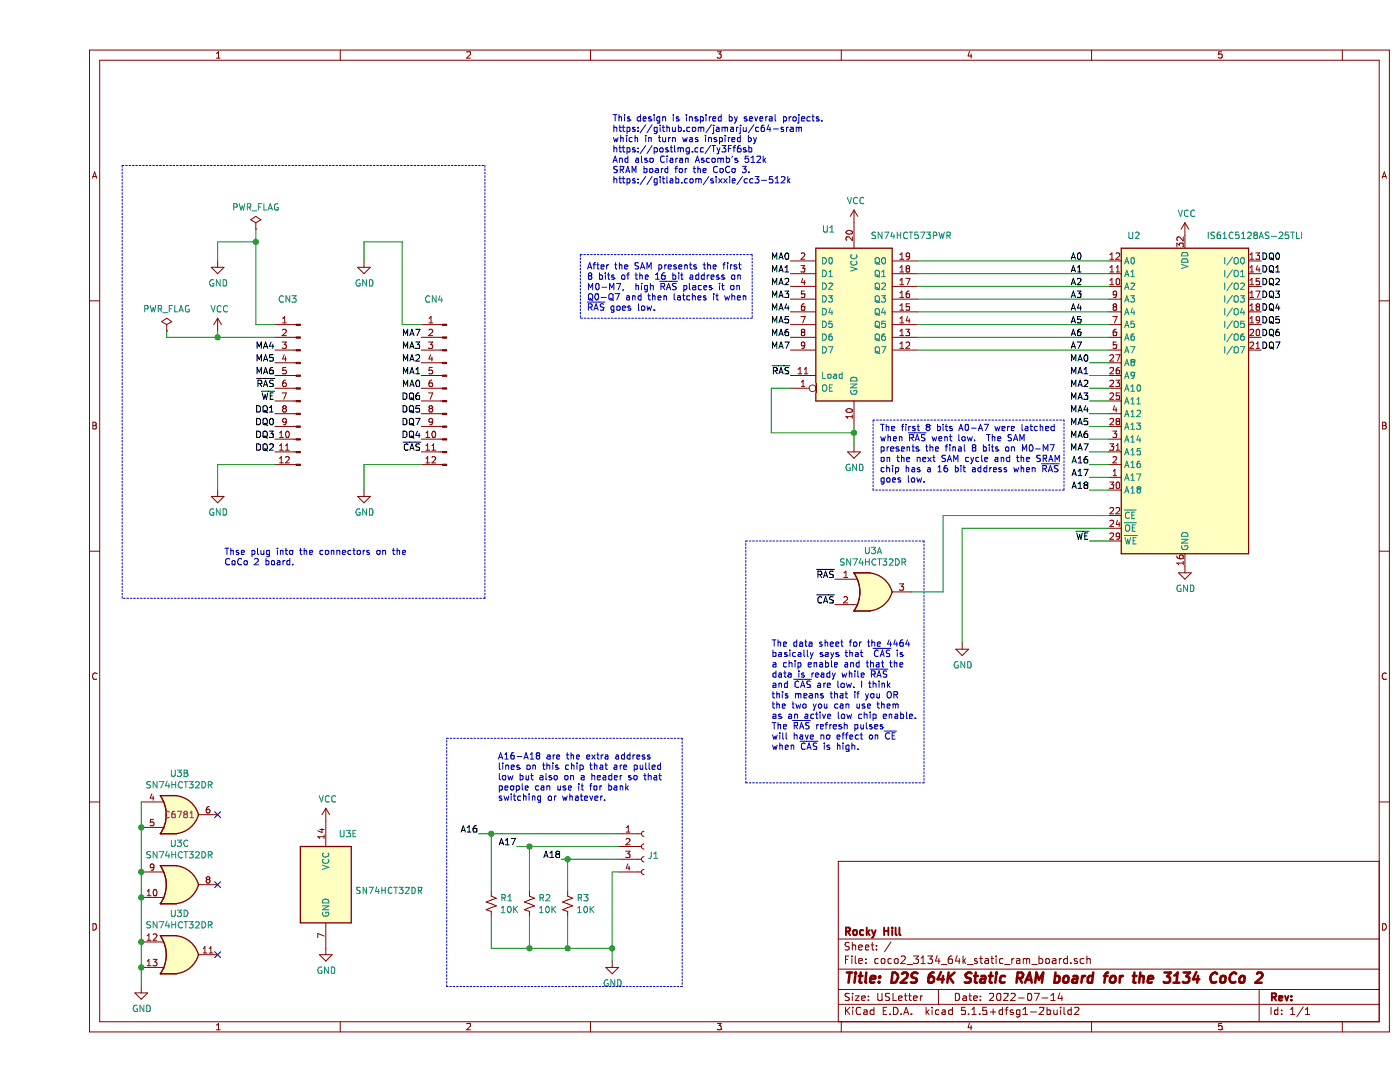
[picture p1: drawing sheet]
EESchema Schematic File Version 4
EELAYER 30 0
EELAYER END
$Descr USLetter 11000 8500
encoding utf-8
Sheet 1 1
Title "D2S 64K Static RAM board for the 3134 CoCo 2"
Date "2022-07-14"
Rev ""
Comp "Rocky Hill"
Comment1 ""
Comment2 ""
Comment3 ""
Comment4 ""
$EndDescr
$Comp
L Memory_RAM:IS61C5128AS-25TLI U2
U 1 1
P 9000 3150
F 0 "U2" H 8600 4450 50  0000 C CNN
F 1 "IS61C5128AS-25TLI" H 9550 4450 50  0000 C CNN
F 2 "Package_SO:TSOP-II-32_21.0x10.2mm_P1.27mm" H 8500 4300 50  0001 C CNN
F 3 "http://www.issi.com/WW/pdf/61-64C5128AL.pdf" H 9000 3150 50  0001 C CNN
F 4 "digikey" H 9000 3150 50  0001 C CNN "vendor"
F 5 "706-1059-ND" H 9000 3150 50  0001 C CNN "vendor part#"
F 6 "IS61C5128AS-25TLI" H 9000 3150 50  0001 C CNN "manufacturer part#"
	1    9000 3150
	1    0    0    -1  
$EndComp
$Comp
L 74xx:74LS573 U1
U 1 1
P 6400 2550
F 0 "U1" H 6200 3300 50  0000 C CNN
F 1 "SN74HCT573PWR" H 6850 3250 50  0000 C CNN
F 2 "Package_SO:TSSOP-20_4.4x6.5mm_P0.65mm" H 6400 2550 50  0001 C CNN
F 3 "http://www.ti.com/cn/lit/gpn/sn74hct573" H 6400 2550 50  0001 C CNN
F 4 "JLCPCB" H 6400 2550 50  0001 C CNN "vendor"
F 5 "C141336" H 6400 2550 50  0001 C CNN "vendor part#"
F 6 "SN74HCT573PWR" H 6400 2550 50  0001 C CNN "manufacturer part#"
	1    6400 2550
	1    0    0    -1  
$EndComp
$Comp
L 74xx:74LS32 U3
U 1 1
P 6550 4650
F 0 "U3" H 6550 4975 50  0000 C CNN
F 1 "SN74HCT32DR" H 6550 4884 50  0000 C CNN
F 2 "Package_SO:SOIC-14_3.9x8.7mm_P1.27mm" H 6550 4650 50  0001 C CNN
F 3 "http://www.ti.com/cn/lit/gpn/sn74hct32" H 6550 4650 50  0001 C CNN
F 4 "JLCPCB" H 6550 4650 50  0001 C CNN "JLCPCB"
F 5 "C6781" H 6550 4650 50  0001 C CNN "C6781"
F 6 "SN74HCT32DR" H 6550 4650 50  0001 C CNN "SN74HCT32DR"
	1    6550 4650
	1    0    0    -1  
$EndComp
$Comp
L 74xx:74LS32 U3
U 2 1
P 1100 6400
F 0 "U3" H 1100 6725 50  0000 C CNN
F 1 "SN74HCT32DR" H 1100 6634 50  0000 C CNN
F 2 "Package_SO:SOIC-14_3.9x8.7mm_P1.27mm" H 1100 6400 50  0001 C CNN
F 3 "http://www.ti.com/cn/lit/gpn/sn74hct32" H 1100 6400 50  0001 C CNN
F 4 "JLCPCB" H 1100 6400 50  0001 C CNN "JLCPCB"
F 5 "C6781" H 1100 6400 50  0000 C CNN "C6781"
F 6 "SN74HCT32DR" H 1100 6400 50  0001 C CNN "SN74HCT32DR"
	2    1100 6400
	1    0    0    -1  
$EndComp
$Comp
L 74xx:74LS32 U3
U 3 1
P 1100 6950
F 0 "U3" H 1100 7275 50  0000 C CNN
F 1 "SN74HCT32DR" H 1100 7184 50  0000 C CNN
F 2 "Package_SO:SOIC-14_3.9x8.7mm_P1.27mm" H 1100 6950 50  0001 C CNN
F 3 "http://www.ti.com/cn/lit/gpn/sn74hct32" H 1100 6950 50  0001 C CNN
F 4 "JLCPCB" H 1100 6950 50  0001 C CNN "JLCPCB"
F 5 "C6781" H 1100 6950 50  0001 C CNN "C6781"
F 6 "SN74HCT32DR" H 1100 6950 50  0001 C CNN "SN74HCT32DR"
	3    1100 6950
	1    0    0    -1  
$EndComp
$Comp
L 74xx:74LS32 U3
U 4 1
P 1100 7500
F 0 "U3" H 1100 7825 50  0000 C CNN
F 1 "SN74HCT32DR" H 1100 7734 50  0000 C CNN
F 2 "Package_SO:SOIC-14_3.9x8.7mm_P1.27mm" H 1100 7500 50  0001 C CNN
F 3 "http://www.ti.com/cn/lit/gpn/sn74hct32" H 1100 7500 50  0001 C CNN
F 4 "JLCPCB" H 1100 7500 50  0001 C CNN "JLCPCB"
F 5 "C6781" H 1100 7500 50  0001 C CNN "C6781"
F 6 "SN74HCT32DR" H 1100 7500 50  0001 C CNN "SN74HCT32DR"
	4    1100 7500
	1    0    0    -1  
$EndComp
$Comp
L 74xx:74LS32 U3
U 5 1
P 2250 6950
F 0 "U3" H 2350 7350 50  0000 L CNN
F 1 "SN74HCT32DR" H 2480 6905 50  0000 L CNN
F 2 "Package_SO:SOIC-14_3.9x8.7mm_P1.27mm" H 2250 6950 50  0001 C CNN
F 3 "http://www.ti.com/cn/lit/gpn/sn74hct32" H 2250 6950 50  0001 C CNN
F 4 "JLCPCB" H 2250 6950 50  0001 C CNN "vendor"
F 5 "C6781" H 2250 6950 50  0001 C CNN "vendor part#"
F 6 "SN74HCT32DR" H 2250 6950 50  0001 C CNN "manufacturer part#"
	5    2250 6950
	1    0    0    -1  
$EndComp
$Comp
L power:VCC #PWR04
U 1 1
P 1400 2600
F 0 "#PWR04" H 1400 2450 50  0001 C CNN
F 1 "VCC" H 1415 2773 50  0000 C CNN
F 2 "" H 1400 2600 50  0001 C CNN
F 3 "" H 1400 2600 50  0001 C CNN
	1    1400 2600
	1    0    0    -1  
$EndComp
Wire Wire Line
	1400 2650 1400 2600
Text Label 1850 2750 2    50   ~ 0
MA4
Wire Wire Line
	1400 2650 1850 2650
$Comp
L power:GND #PWR02
U 1 1
P 1400 2050
F 0 "#PWR02" H 1400 1800 50  0001 C CNN
F 1 "GND" H 1405 1877 50  0000 C CNN
F 2 "" H 1400 2050 50  0001 C CNN
F 3 "" H 1400 2050 50  0001 C CNN
	1    1400 2050
	1    0    0    -1  
$EndComp
Wire Wire Line
	1850 2550 1700 2550
Wire Wire Line
	1700 2550 1700 1900
Wire Wire Line
	1700 1900 1400 1900
Wire Wire Line
	1400 1900 1400 2050
Text Label 1850 2850 2    50   ~ 0
MA5
Text Label 1850 2950 2    50   ~ 0
MA6
Text Label 1850 3250 2    50   ~ 0
DQ1
Text Label 1850 3350 2    50   ~ 0
DQ0
Text Label 1850 3450 2    50   ~ 0
DQ3
Text Label 1850 3550 2    50   ~ 0
DQ2
$Comp
L power:GND #PWR06
U 1 1
P 1400 3850
F 0 "#PWR06" H 1400 3600 50  0001 C CNN
F 1 "GND" H 1405 3677 50  0000 C CNN
F 2 "" H 1400 3850 50  0001 C CNN
F 3 "" H 1400 3850 50  0001 C CNN
	1    1400 3850
	1    0    0    -1  
$EndComp
Wire Wire Line
	1850 3650 1400 3650
Wire Wire Line
	1400 3650 1400 3850
Text Label 1850 3050 2    50   ~ 0
~RAS
Text Label 1850 3150 2    50   ~ 0
~WE
$Comp
L power:GND #PWR07
U 1 1
P 2550 2050
F 0 "#PWR07" H 2550 1800 50  0001 C CNN
F 1 "GND" H 2555 1877 50  0000 C CNN
F 2 "" H 2550 2050 50  0001 C CNN
F 3 "" H 2550 2050 50  0001 C CNN
	1    2550 2050
	1    0    0    -1  
$EndComp
Wire Wire Line
	2850 2550 2850 1900
Wire Wire Line
	2850 1900 2550 1900
Wire Wire Line
	2550 1900 2550 2050
Wire Wire Line
	3000 2550 2850 2550
Text Label 3000 2650 2    50   ~ 0
MA7
Text Label 3000 2750 2    50   ~ 0
MA3
Text Label 3000 2850 2    50   ~ 0
MA2
Text Label 3000 2950 2    50   ~ 0
MA1
Text Label 3000 3050 2    50   ~ 0
MA0
Text Label 3000 3150 2    50   ~ 0
DQ6
Text Label 3000 3250 2    50   ~ 0
DQ5
Text Label 3000 3350 2    50   ~ 0
DQ7
Text Label 3000 3450 2    50   ~ 0
DQ4
Text Label 3000 3550 2    50   ~ 0
~CAS
$Comp
L power:GND #PWR010
U 1 1
P 2550 3850
F 0 "#PWR010" H 2550 3600 50  0001 C CNN
F 1 "GND" H 2555 3677 50  0000 C CNN
F 2 "" H 2550 3850 50  0001 C CNN
F 3 "" H 2550 3850 50  0001 C CNN
	1    2550 3850
	1    0    0    -1  
$EndComp
Wire Wire Line
	3000 3650 2550 3650
Wire Wire Line
	2550 3650 2550 3850
Text Label 5900 2050 2    50   ~ 0
MA0
Text Label 5900 2150 2    50   ~ 0
MA1
Text Label 5900 2250 2    50   ~ 0
MA2
Text Label 5900 2350 2    50   ~ 0
MA3
Text Label 5900 2450 2    50   ~ 0
MA4
Text Label 5900 2550 2    50   ~ 0
MA5
Text Label 5900 2650 2    50   ~ 0
MA6
Text Label 5900 2750 2    50   ~ 0
MA7
Text Label 8100 2050 0    50   ~ 0
A0
Text Label 8100 2150 0    50   ~ 0
A1
Text Label 8100 2250 0    50   ~ 0
A2
Text Label 8100 2350 0    50   ~ 0
A3
Text Label 8100 2450 0    50   ~ 0
A4
Text Label 8100 2550 0    50   ~ 0
A5
Text Label 8100 2650 0    50   ~ 0
A6
Text Label 8100 2750 0    50   ~ 0
A7
Text Label 8250 2850 2    50   ~ 0
MA0
Text Label 8250 2950 2    50   ~ 0
MA1
Text Label 8250 3050 2    50   ~ 0
MA2
Text Label 8250 3150 2    50   ~ 0
MA3
Text Label 8250 3250 2    50   ~ 0
MA4
Text Label 8250 3350 2    50   ~ 0
MA5
Text Label 8250 3450 2    50   ~ 0
MA6
Text Label 8250 3550 2    50   ~ 0
MA7
Text Label 9600 2050 0    50   ~ 0
DQ0
Text Label 9600 2150 0    50   ~ 0
DQ1
Text Label 9600 2250 0    50   ~ 0
DQ2
Text Label 9600 2350 0    50   ~ 0
DQ3
Text Label 9600 2450 0    50   ~ 0
DQ4
Text Label 9600 2550 0    50   ~ 0
DQ5
Text Label 9600 2650 0    50   ~ 0
DQ6
Text Label 9600 2750 0    50   ~ 0
DQ7
$Comp
L power:GND #PWR05
U 1 1
P 6400 3500
F 0 "#PWR05" H 6400 3250 50  0001 C CNN
F 1 "GND" H 6405 3327 50  0000 C CNN
F 2 "" H 6400 3500 50  0001 C CNN
F 3 "" H 6400 3500 50  0001 C CNN
	1    6400 3500
	1    0    0    -1  
$EndComp
Wire Wire Line
	6400 3350 6400 3400
Wire Wire Line
	5900 3050 5750 3050
Wire Wire Line
	5750 3050 5750 3400
Wire Wire Line
	5750 3400 6400 3400
Connection ~ 6400 3400
Wire Wire Line
	6400 3400 6400 3500
Text Label 5900 2950 2    50   ~ 0
~RAS
Wire Wire Line
	6850 4650 7100 4650
Wire Wire Line
	7100 4650 7100 4050
Wire Wire Line
	7100 4050 8400 4050
Text Label 6250 4550 2    50   ~ 0
~RAS
Text Label 6250 4750 2    50   ~ 0
~CAS
Wire Wire Line
	8250 2850 8400 2850
Wire Wire Line
	8400 2950 8250 2950
Wire Wire Line
	8250 3050 8400 3050
Wire Wire Line
	8400 3150 8250 3150
Wire Wire Line
	8250 3250 8400 3250
Wire Wire Line
	8400 3350 8250 3350
Wire Wire Line
	8250 3450 8400 3450
Wire Wire Line
	8400 3550 8250 3550
$Comp
L power:GND #PWR014
U 1 1
P 800 7750
F 0 "#PWR014" H 800 7500 50  0001 C CNN
F 1 "GND" H 805 7577 50  0000 C CNN
F 2 "" H 800 7750 50  0001 C CNN
F 3 "" H 800 7750 50  0001 C CNN
	1    800  7750
	1    0    0    -1  
$EndComp
Wire Wire Line
	800  6300 800  6500
Connection ~ 800  6500
Wire Wire Line
	800  6500 800  6850
Connection ~ 800  6850
Wire Wire Line
	800  6850 800  7050
Connection ~ 800  7050
Wire Wire Line
	800  7050 800  7400
Connection ~ 800  7400
Wire Wire Line
	800  7400 800  7600
Connection ~ 800  7600
Wire Wire Line
	800  7600 800  7750
NoConn ~ 1400 6400
NoConn ~ 1400 6950
NoConn ~ 1400 7500
$Comp
L power:GND #PWR013
U 1 1
P 2250 7450
F 0 "#PWR013" H 2250 7200 50  0001 C CNN
F 1 "GND" H 2255 7277 50  0000 C CNN
F 2 "" H 2250 7450 50  0001 C CNN
F 3 "" H 2250 7450 50  0001 C CNN
	1    2250 7450
	1    0    0    -1  
$EndComp
$Comp
L power:VCC #PWR01
U 1 1
P 6400 1750
F 0 "#PWR01" H 6400 1600 50  0001 C CNN
F 1 "VCC" H 6415 1923 50  0000 C CNN
F 2 "" H 6400 1750 50  0001 C CNN
F 3 "" H 6400 1750 50  0001 C CNN
	1    6400 1750
	1    0    0    -1  
$EndComp
$Comp
L power:VCC #PWR03
U 1 1
P 9000 1850
F 0 "#PWR03" H 9000 1700 50  0001 C CNN
F 1 "VCC" H 9015 2023 50  0000 C CNN
F 2 "" H 9000 1850 50  0001 C CNN
F 3 "" H 9000 1850 50  0001 C CNN
	1    9000 1850
	1    0    0    -1  
$EndComp
$Comp
L power:VCC #PWR011
U 1 1
P 2250 6450
F 0 "#PWR011" H 2250 6300 50  0001 C CNN
F 1 "VCC" H 2265 6623 50  0000 C CNN
F 2 "" H 2250 6450 50  0001 C CNN
F 3 "" H 2250 6450 50  0001 C CNN
	1    2250 6450
	1    0    0    -1  
$EndComp
$Comp
L power:GND #PWR08
U 1 1
P 9000 4450
F 0 "#PWR08" H 9000 4200 50  0001 C CNN
F 1 "GND" H 9005 4277 50  0000 C CNN
F 2 "" H 9000 4450 50  0001 C CNN
F 3 "" H 9000 4450 50  0001 C CNN
	1    9000 4450
	1    0    0    -1  
$EndComp
$Comp
L power:GND #PWR09
U 1 1
P 7250 5050
F 0 "#PWR09" H 7250 4800 50  0001 C CNN
F 1 "GND" H 7255 4877 50  0000 C CNN
F 2 "" H 7250 5050 50  0001 C CNN
F 3 "" H 7250 5050 50  0001 C CNN
	1    7250 5050
	1    0    0    -1  
$EndComp
Wire Wire Line
	8400 4150 7250 4150
Wire Wire Line
	7250 4150 7250 5050
Text Label 8250 4250 2    50   ~ 0
~WE
Wire Wire Line
	8250 4250 8400 4250
$Comp
L Connector:Conn_01x04_Female J1
U 1 1
P 4750 6650
F 0 "J1" H 4778 6580 50  0000 L CNN
F 1 "Conn_01x04_Female" H 4778 6535 50  0001 L CNN
F 2 "Connector_PinHeader_2.54mm:PinHeader_1x04_P2.54mm_Vertical" H 4750 6650 50  0001 C CNN
F 3 "~" H 4750 6650 50  0001 C CNN
	1    4750 6650
	1    0    0    -1  
$EndComp
$Comp
L Connector:Conn_01x12_Male CN3
U 1 1
P 2050 3050
F 0 "CN3" H 2150 3750 50  0000 C CNN
F 1 "Conn_01x12_Male" H 2158 3640 50  0001 C CNN
F 2 "Connector_PinHeader_2.54mm:PinHeader_1x12_P2.54mm_Vertical" H 2050 3050 50  0001 C CNN
F 3 "~" H 2050 3050 50  0001 C CNN
	1    2050 3050
	-1   0    0    -1  
$EndComp
$Comp
L Connector:Conn_01x12_Male CN4
U 1 1
P 3200 3050
F 0 "CN4" H 3300 3750 50  0000 C CNN
F 1 "Conn_01x12_Male" H 3308 3640 50  0001 C CNN
F 2 "Connector_PinHeader_2.54mm:PinHeader_1x12_P2.54mm_Vertical" H 3200 3050 50  0001 C CNN
F 3 "~" H 3200 3050 50  0001 C CNN
	1    3200 3050
	-1   0    0    -1  
$EndComp
Text Label 8250 3650 2    50   ~ 0
A16
Text Label 8250 3750 2    50   ~ 0
A17
Text Label 8250 3850 2    50   ~ 0
A18
Wire Wire Line
	8400 3650 8250 3650
Wire Wire Line
	8250 3750 8400 3750
Wire Wire Line
	8400 3850 8250 3850
Text Label 3450 6550 2    50   ~ 0
A16
Text Label 3750 6650 2    50   ~ 0
A17
Text Label 4100 6750 2    50   ~ 0
A18
$Comp
L power:GND #PWR012
U 1 1
P 4500 7550
F 0 "#PWR012" H 4500 7300 50  0001 C CNN
F 1 "GND" H 4505 7377 50  0000 C CNN
F 2 "" H 4500 7550 50  0001 C CNN
F 3 "" H 4500 7550 50  0001 C CNN
	1    4500 7550
	1    0    0    -1  
$EndComp
Wire Wire Line
	4550 6850 4500 6850
Wire Wire Line
	4500 6850 4500 7450
Wire Wire Line
	4150 7450 4500 7450
Connection ~ 4500 7450
Wire Wire Line
	3850 7450 4150 7450
Connection ~ 4150 7450
Wire Wire Line
	3550 7450 3850 7450
Connection ~ 3850 7450
Wire Wire Line
	4500 7450 4500 7550
$Comp
L power:PWR_FLAG #FLG0101
U 1 1
P 1000 2600
F 0 "#FLG0101" H 1000 2675 50  0001 C CNN
F 1 "PWR_FLAG" H 1000 2773 50  0000 C CNN
F 2 "" H 1000 2600 50  0001 C CNN
F 3 "~" H 1000 2600 50  0001 C CNN
	1    1000 2600
	1    0    0    -1  
$EndComp
Wire Wire Line
	1000 2600 1000 2650
Wire Wire Line
	1000 2650 1400 2650
Connection ~ 1400 2650
$Comp
L power:PWR_FLAG #FLG0102
U 1 1
P 1700 1800
F 0 "#FLG0102" H 1700 1875 50  0001 C CNN
F 1 "PWR_FLAG" H 1700 1973 50  0000 C CNN
F 2 "" H 1700 1800 50  0001 C CNN
F 3 "~" H 1700 1800 50  0001 C CNN
	1    1700 1800
	1    0    0    -1  
$EndComp
Wire Wire Line
	1700 1800 1700 1900
Connection ~ 1700 1900
Wire Wire Line
	4100 6750 4150 6750
Wire Wire Line
	3750 6650 3850 6650
Wire Wire Line
	3450 6550 3550 6550
Connection ~ 3550 6550
Wire Wire Line
	3550 6550 4550 6550
Connection ~ 3850 6650
Wire Wire Line
	3850 6650 4550 6650
Connection ~ 4150 6750
Wire Wire Line
	4150 6750 4550 6750
$Comp
L Device:R_Small_US R1
U 1 1
P 3550 7100
F 0 "R1" H 3618 7146 50  0000 L CNN
F 1 "10K" H 3618 7055 50  0000 L CNN
F 2 "Resistor_SMD:R_0805_2012Metric_Pad1.20x1.40mm_HandSolder" H 3550 7100 50  0001 C CNN
F 3 "https://datasheet.lcsc.com/lcsc/1810271610_UNI-ROYAL-Uniroyal-Elec-0805W8F1002T5E_C17414.pdf" H 3550 7100 50  0001 C CNN
F 4 "JLCPCB" H 3550 7100 50  0001 C CNN "Vendor"
F 5 "C17414" H 3550 7100 50  0001 C CNN "Vendor part#"
F 6 "0805W8F1002T5E" H 3550 7100 50  0001 C CNN "Manufacturer part#"
	1    3550 7100
	1    0    0    -1  
$EndComp
$Comp
L Device:R_Small_US R2
U 1 1
P 3850 7100
F 0 "R2" H 3918 7146 50  0000 L CNN
F 1 "10K" H 3918 7055 50  0000 L CNN
F 2 "Resistor_SMD:R_0805_2012Metric_Pad1.20x1.40mm_HandSolder" H 3850 7100 50  0001 C CNN
F 3 "https://datasheet.lcsc.com/lcsc/1810271610_UNI-ROYAL-Uniroyal-Elec-0805W8F1002T5E_C17414.pdf" H 3850 7100 50  0001 C CNN
F 4 "JLCPCB" H 3850 7100 50  0001 C CNN "Vendor"
F 5 "C17414" H 3850 7100 50  0001 C CNN "Vendor part#"
F 6 "0805W8F1002T5E" H 3850 7100 50  0001 C CNN "Manufacturer part#"
	1    3850 7100
	1    0    0    -1  
$EndComp
$Comp
L Device:R_Small_US R3
U 1 1
P 4150 7100
F 0 "R3" H 4218 7146 50  0000 L CNN
F 1 "10K" H 4218 7055 50  0000 L CNN
F 2 "Resistor_SMD:R_0805_2012Metric_Pad1.20x1.40mm_HandSolder" H 4150 7100 50  0001 C CNN
F 3 "https://datasheet.lcsc.com/lcsc/1810271610_UNI-ROYAL-Uniroyal-Elec-0805W8F1002T5E_C17414.pdf" H 4150 7100 50  0001 C CNN
F 4 "JLCPCB" H 4150 7100 50  0001 C CNN "Vendor"
F 5 "C17414" H 4150 7100 50  0001 C CNN "Vendor part#"
F 6 "0805W8F1002T5E" H 4150 7100 50  0001 C CNN "Manufacturer part#"
	1    4150 7100
	1    0    0    -1  
$EndComp
Wire Wire Line
	4150 6750 4150 7000
Wire Wire Line
	3850 6650 3850 7000
Wire Wire Line
	4150 7200 4150 7450
Wire Wire Line
	3850 7200 3850 7450
Wire Wire Line
	3550 6550 3550 7000
Wire Wire Line
	3550 7200 3550 7450
Text Notes 5750 5900 0    50   ~ 0
The data sheet for the 4464\nbasically says that  ~CAS~ is\na chip enable and that the\ndata is ready while ~RAS~\nand ~CAS~ are low. I think\nthis means that if you OR\nthe two you can use them\nas an active low chip enable.\nThe ~RAS~ refresh pulses\nwill have no effect on ~CE~\nwhen ~CAS~ is high.
Text Notes 4500 1450 0    50   ~ 0
This design is inspired by several projects.\nhttps://github.com/jamarju/c64-sram\nwhich in turn was inspired by\nhttps://postlmg.cc/Ty3Ff6sb\nAnd also Ciaran Ascomb's 512k\nSRAM board for the CoCo 3.\nhttps://gitlab.com/sixxie/cc3-512k
Text Notes 1450 4450 0    50   ~ 0
Thse plug into the connectors on the \nCoCo 2 board.
Wire Notes Line
	650  1300 3500 1300
Wire Notes Line
	3500 1300 3500 4700
Wire Notes Line
	3500 4700 650  4700
Wire Notes Line
	650  4700 650  1300
Wire Notes Line
	6950 6150 5550 6150
Wire Notes Line
	5550 6150 5550 4250
Wire Notes Line
	5550 4250 6950 4250
Wire Notes Line
	6950 4250 6950 6150
Text Notes 4300 2450 0    50   ~ 0
After the SAM presents the first\n8 bits of the 16 bit address on\nM0-M7,  high ~RAS~ places it on\nQ0-Q7 and then latches it when \n~RAS~ goes low.
Text Notes 6600 3800 0    50   ~ 0
The first 8 bits A0-A7 were latched\nwhen ~RAS~ went low.  The SAM\npresents the final 8 bits on M0-M7\non the next SAM cycle and the SRAM\nchip has a 16 bit address when ~RAS~\ngoes low.\n
Wire Wire Line
	6900 2050 8400 2050
Wire Wire Line
	6900 2150 8400 2150
Wire Wire Line
	6900 2250 8400 2250
Wire Wire Line
	6900 2350 8400 2350
Wire Wire Line
	6900 2450 8400 2450
Wire Wire Line
	6900 2550 8400 2550
Wire Wire Line
	6900 2650 8400 2650
Wire Wire Line
	6900 2750 8400 2750
Wire Notes Line
	8050 3300 8050 3850
Wire Notes Line
	8050 3850 6550 3850
Wire Notes Line
	6550 3850 6550 3300
Wire Notes Line
	6550 3300 8050 3300
Wire Notes Line
	4250 2000 5600 2000
Wire Notes Line
	5600 2500 4250 2500
Text Notes 3600 6300 0    50   ~ 0
A16-A18 are the extra address\nlines on this chip that are pulled\nlow but also on a header so that\npeople can use it for bank\nswitching or whatever.
Wire Notes Line
	3200 5800 5050 5800
Wire Notes Line
	5050 5800 5050 7750
Wire Notes Line
	5050 7750 3200 7750
Wire Notes Line
	3200 7750 3200 5800
Wire Notes Line
	5600 2000 5600 2500
Wire Notes Line
	4250 2000 4250 2500
$EndSCHEMATC
